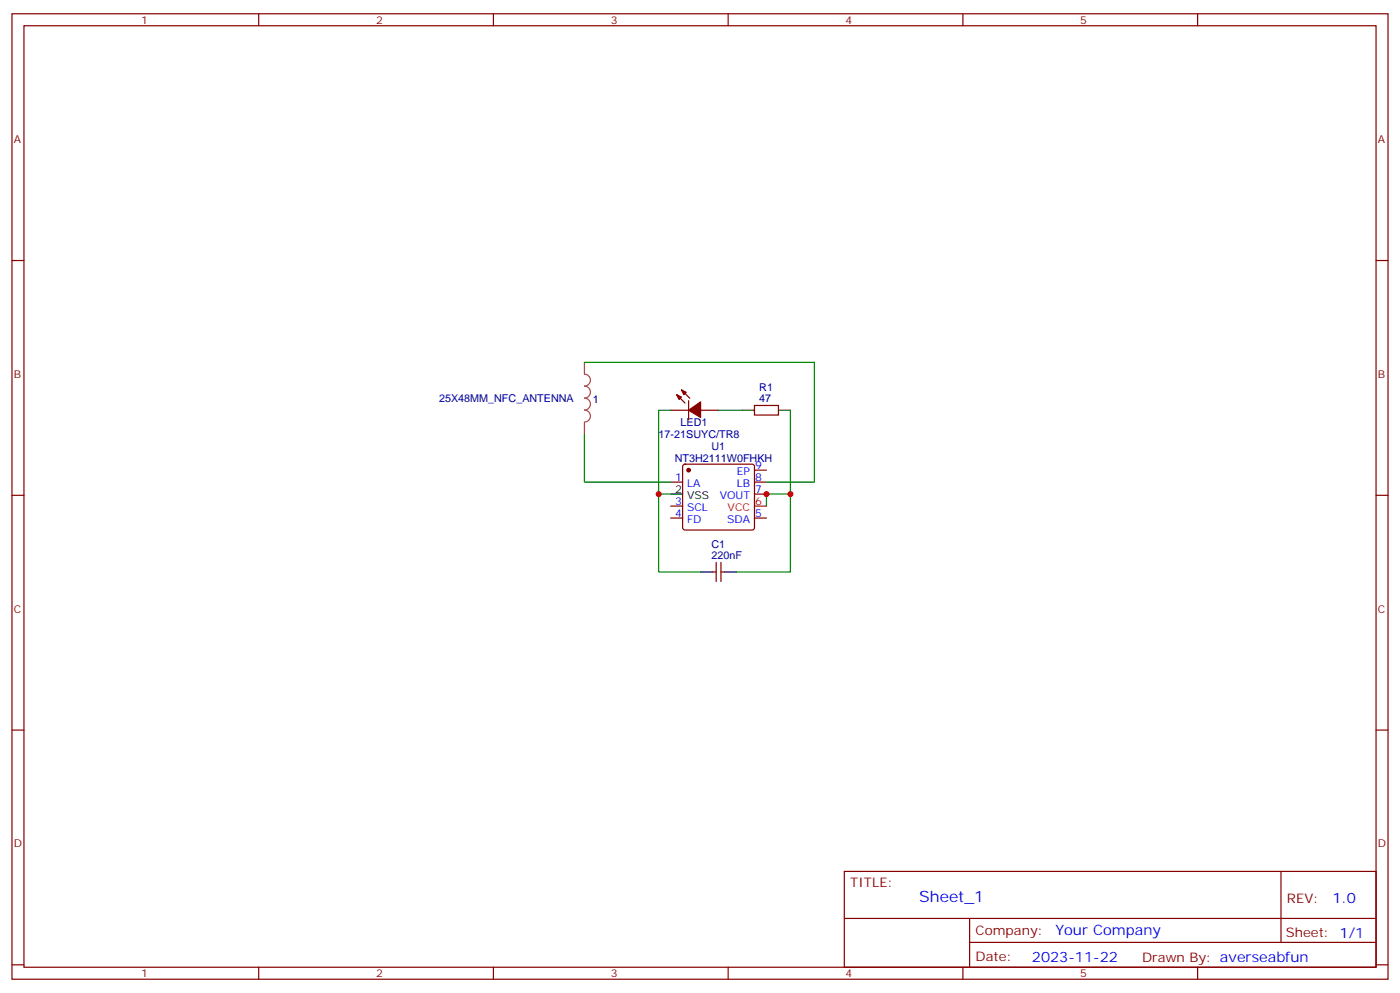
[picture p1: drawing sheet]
<svg xmlns="http://www.w3.org/2000/svg" width="412mm" height="292mm" viewBox="0 0 412 292" stroke-linecap="round" stroke-linejoin="round" font-family="sans-serif">
<g fill="none" stroke="#870000" stroke-width=".35">
<path d="M3.5 4.1h405.4v284.3h-405.4zM7.1 7.6h398.2v277.3h-398.2zM76.2 4.1v3.5M145.3 4.1v3.5M214.5 4.1v3.5M283.6 4.1v3.5M352.8 4.1v3.5M3.5 76.7h3.6M405.3 76.7h3.6M199.3 116.2l2.5 2.5M200.7 114.8l2.5 2.5M202.8 118v5.6"/>
<path d="M222.2 119.4h7.1v2.8h-7.1zM197.6 120.8h5.2M201.3 136.9l.5-.2h19.7l.5 .2 .2 .5v18l-.2 .5-.5 .2h-19.7l-.5-.2-.2-.5v-18zM206.4 120.8h5.3M222.2 138.5h3.6M3.5 145.9h3.6M197.6 142h3.5M197.6 152.6h3.5M197.6 149h3.5M222.2 142h3.6M222.2 145.5h3.6M222.2 152.6h3.6"/>
<path d="M405.3 145.9h3.6M209.9 168.5h1.1M211 165.6v5.7M212.4 165.6v5.7M212.4 168.5h1M3.5 215h3.6M405.3 215h3.6M248.7 256.6h156.6v28.3h-156.6zM377.3 256.7v20.8M248.7 270.5h156.5M285.6 277.5h119.6M285.6 270.5v14.1"/>
<path d="M3.5 284.2h3.6M76.2 284.9v3.5M145.3 284.9v3.5M214.5 284.9v3.5M283.6 284.9v3.5M352.8 284.9v3.5M405.3 284.2h3.6"/>
</g>
<path d="M222.2 149h3.6" fill="none" stroke="#f00" stroke-width=".35"/>
<path d="M218.7 120.8h3.5M229.3 120.8h3.5M197.6 145.5h3.5M206.4 168.5h3.5M213.4 168.5h3.6" fill="none" stroke="#000" stroke-width=".35"/>
<g fill="#870000" stroke="#870000" stroke-width=".35">
<path d="M199.3 116.2l1.4 .7-.7 .8z"/>
<path d="M200.7 114.8l1.4 .7-.7 .7z"/>
<path d="M202.8 120.8l3.6-2.4v4.5z"/>
<circle cx="202.8" cy="138.5" r=".53"/>
</g>
<path d="M172.2 106.7v3.5a1.76 1.76 0 0 1 1.7 1.8 1.76 1.76 0 0 1-1.7 1.7 1.76 1.76 0 0 1 1.7 1.8 1.76 1.76 0 0 1-1.7 1.7 1.76 1.76 0 0 1 1.7 1.8 1.76 1.76 0 0 1-1.7 1.8 1.76 1.76 0 0 1 1.7 1.7 1.76 1.76 0 0 1-1.7 1.8M172.2 124.4v3.5" fill="none" stroke="#a64a4a" stroke-width=".35"/>
<path d="M172.2 106.7h67.7v35.3h-14.1M172.2 127.9v14.1h25.4M197.6 120.8h-3.6v24.7M211.7 120.8h7M232.8 120.8v24.7M197.6 145.5h-3.6v23h12.4M225.8 149v-3.5h7v23h-15.8" fill="none" stroke="#008700" stroke-width=".35"/>
<g fill="#c00">
<circle cx="225.8" cy="145.5" r=".88"/>
<circle cx="194" cy="145.5" r=".88"/>
<circle cx="232.8" cy="145.5" r=".88"/>
</g>
<text font-size="4.6" fill="#00f" x="270.8" y="265.7">Sheet_1</text>
<g font-size="4.2" fill="#00f">
<text x="392.5" y="265.9">1.0</text>
<text x="310.9" y="275.5">Your Company</text>
<text x="304" y="283.3">2023-11-22</text>
</g>
<g font-size="3.9" fill="#800">
<text x="250.5" y="261.2">TITLE:</text>
<text x="379.1" y="265.9">REV:</text>
<text x="287.4" y="275.4">Company:</text>
<text x="378.7" y="276">Sheet: 1/1</text>
<text x="287.4" y="283.1">Date:</text>
<text x="336.4" y="283.2">Drawn By: averseabfun</text>
</g>
<g font-size="3.2" fill="#800">
<text x="41.6" y="7.1">1</text>
<text x="110.8" y="7.1">2</text>
<text x="179.9" y="7.1">3</text>
<text x="249.1" y="7.1">4</text>
<text x="318.2" y="7.1">5</text>
<text x="4.1" y="42.2">A</text>
<text x="405.9" y="42.2">A</text>
<text x="4.1" y="111.3">B</text>
<text x="405.9" y="111.3">B</text>
<text x="4.1" y="180.4">C</text>
<text x="405.9" y="180.4">C</text>
<text x="4.1" y="249.6">D</text>
<text x="405.9" y="249.6">D</text>
<text x="41.6" y="287.9">1</text>
<text x="110.8" y="287.9">2</text>
<text x="179.9" y="287.9">3</text>
<text x="249.1" y="287.9">4</text>
<text x="318.2" y="287.9">5</text>
</g>
<g font-size="3.2" fill="#000080">
<text x="129.3" y="118.5">25X48MM_NFC_ANTENNA</text>
<text x="174.6" y="118.6">1</text>
<text x="223.7" y="118.4">47</text>
<text x="223.7" y="115.2">R1</text>
<text x="200.5" y="125.5">LED1</text>
<text x="194" y="129">17-21SUYC/TR8</text>
<text x="198.8" y="136.1">NT3H2111W0FHKH</text>
<text x="209.6" y="132.6">U1</text>
<text x="209.6" y="161.4">C1</text>
<text x="209.6" y="164.6">220nF</text>
</g>
<g font-size="3.2" fill="#00f">
<text x="198.9" y="141.6">1</text>
<text x="202.4" y="143.4">LA</text>
<text x="217" y="143.4">LB</text>
<text x="217" y="139.9">EP</text>
<text x="222.4" y="138.1">9</text>
<text x="222.4" y="141.6">8</text>
<text x="198.9" y="148.7">3</text>
<text x="212" y="146.9">VOUT</text>
<text x="222.4" y="145.2">7</text>
<text x="198.9" y="152.2">4</text>
<text x="202.4" y="154">FD</text>
<text x="202.4" y="150.5">SCL</text>
<text x="214.2" y="154">SDA</text>
<text x="222.4" y="152.2">5</text>
</g>
<g font-size="3.2">
<text x="198.9" y="145.2">2</text>
<text x="202.4" y="146.9">VSS</text>
</g>
<g font-size="3.2" fill="#f00">
<text x="222.4" y="148.7">6</text>
<text x="214.3" y="150.5">VCC</text>
</g>
</svg>
